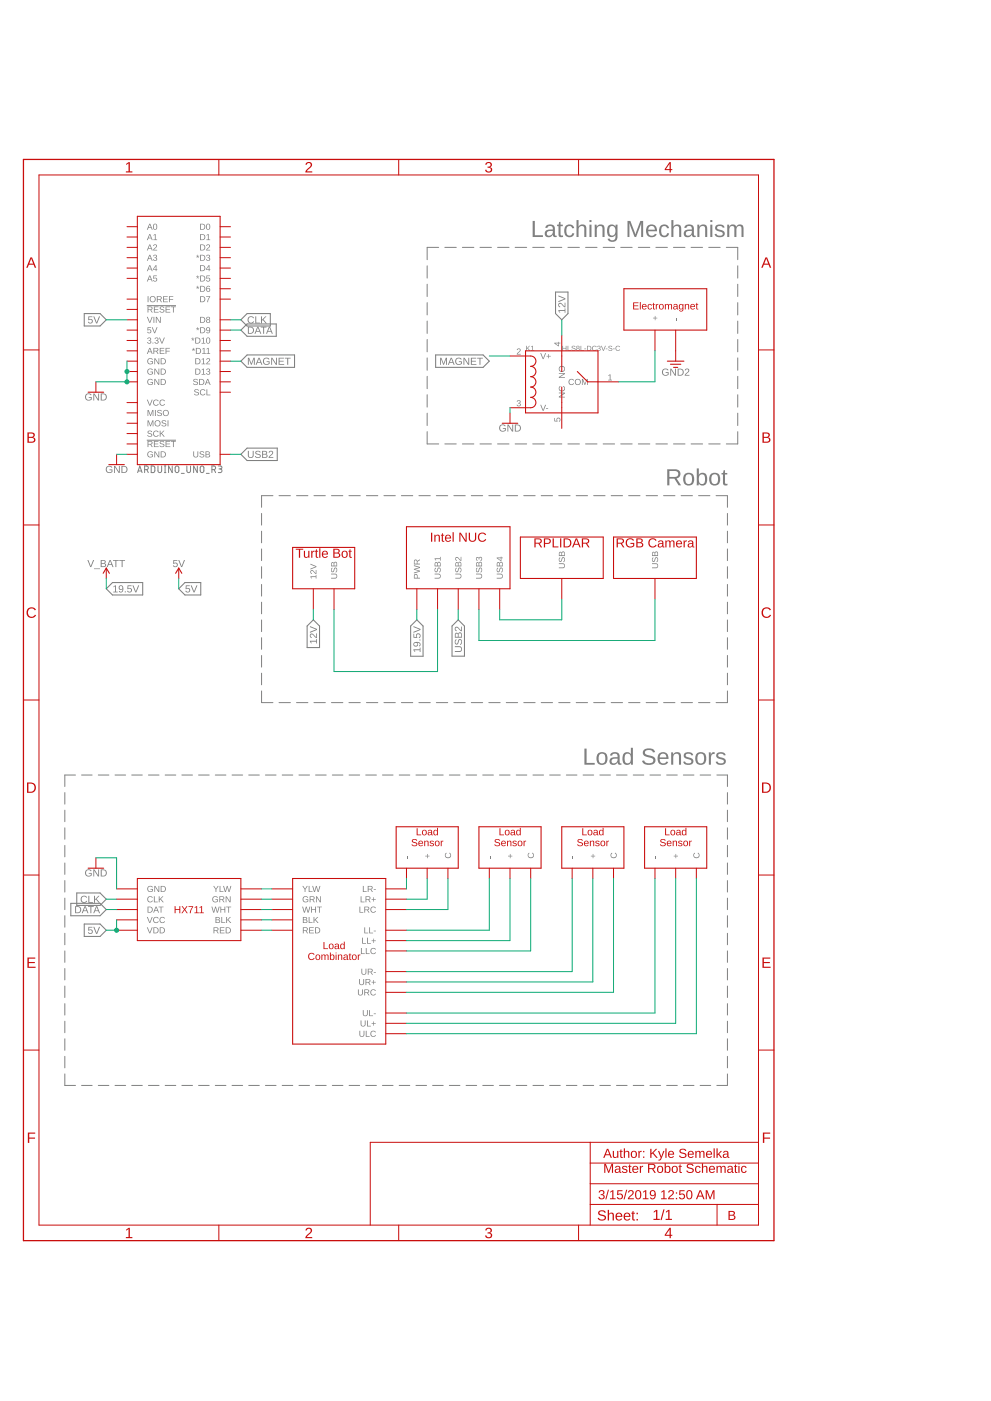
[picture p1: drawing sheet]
<?xml version="1.0" encoding="utf-8"?>
<!DOCTYPE eagle SYSTEM "eagle.dtd">
<!--
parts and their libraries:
SparkFun-PowerSymbols: Licensing: Creative Commons ShareAlike 4.0 International - https://creativecommons.org/licenses/by-sa/4.0
-->
<eagle version="9.3.1">
<drawing>
<settings>
<setting alwaysvectorfont="no"/>
<setting verticaltext="up"/>
</settings>
<grid distance="0.1" unitdist="inch" unit="inch" style="lines" multiple="1" display="no" altdistance="0.01" altunitdist="inch" altunit="inch"/>
<schematic xreflabel="%F%N/%S.%C%R" xrefpart="/%S.%C%R">
<libraries>
<library name="SparkFun-PowerSymbols">
<symbols>
<symbol name="DGND">
<wire x1="-1.905" y1="0" x2="1.905" y2="0" width="0.254" layer="94"/>
<pin name="GND" x="0" y="2.54" visible="off" length="short" direction="sup" rot="R270"/>
<text x="0" y="-0.254" size="1.778" layer="96" align="top-center">&gt;VALUE</text>
</symbol>
<symbol name="V_BATT">
<wire x1="0.762" y1="1.27" x2="0" y2="2.54" width="0.254" layer="94"/>
<wire x1="0" y1="2.54" x2="-0.762" y2="1.27" width="0.254" layer="94"/>
<pin name="V_BATT" x="0" y="0" visible="off" length="short" direction="sup" rot="R90"/>
<text x="0" y="2.794" size="1.778" layer="96" align="bottom-center">&gt;VALUE</text>
</symbol>
<symbol name="5V">
<wire x1="0.762" y1="1.27" x2="0" y2="2.54" width="0.254" layer="94"/>
<wire x1="0" y1="2.54" x2="-0.762" y2="1.27" width="0.254" layer="94"/>
<pin name="5V" x="0" y="0" visible="off" length="short" direction="sup" rot="R90"/>
<text x="0" y="2.794" size="1.778" layer="96" align="bottom-center">&gt;VALUE</text>
</symbol>
<symbol name="GND">
<pin name="3.3V" x="0" y="2.54" visible="off" length="short" direction="sup" rot="R270"/>
<wire x1="-2.032" y1="0" x2="2.032" y2="0" width="0.254" layer="94"/>
<wire x1="-1.27" y1="-0.762" x2="1.27" y2="-0.762" width="0.254" layer="94"/>
<wire x1="-0.508" y1="-1.524" x2="0.508" y2="-1.524" width="0.254" layer="94"/>
<text x="0" y="-1.778" size="1.778" layer="96" align="top-center">&gt;VALUE</text>
</symbol>
</symbols>
<devicesets>
<deviceset name="GND" prefix="GND">
<gates>
<gate name="1" symbol="DGND" x="0" y="0"/>
</gates>
<devices>
<device name="">
<technologies>
<technology name=""/>
</technologies>
</device>
</devices>
</deviceset>
<deviceset name="V_BATT" prefix="SUPPLY">
<gates>
<gate name="G$1" symbol="V_BATT" x="0" y="0"/>
</gates>
<devices>
<device name="">
<technologies>
<technology name=""/>
</technologies>
</device>
</devices>
</deviceset>
<deviceset name="5V" prefix="SUPPLY">
<gates>
<gate name="G$1" symbol="5V" x="0" y="0"/>
</gates>
<devices>
<device name="">
<technologies>
<technology name=""/>
</technologies>
</device>
</devices>
</deviceset>
<deviceset name="GND2" prefix="GND">
<gates>
<gate name="G$1" symbol="GND" x="2.54" y="0"/>
</gates>
<devices>
<device name="">
<technologies>
<technology name=""/>
</technologies>
</device>
</devices>
</deviceset>
</devicesets>
</library>
<library name="Sparkfun-Load Sensors">
<symbols>
<symbol name="LOAD-COMBINATOR">
<pin name="LR-" x="12.7" y="5.08" length="middle" rot="R180"/>
<pin name="LR+" x="12.7" y="2.54" length="middle" rot="R180"/>
<pin name="LRC" x="12.7" y="0" length="middle" rot="R180"/>
<pin name="LL-" x="12.7" y="-5.08" length="middle" rot="R180"/>
<pin name="LL+" x="12.7" y="-7.62" length="middle" rot="R180"/>
<pin name="LLC" x="12.7" y="-10.16" length="middle" rot="R180"/>
<pin name="UR-" x="12.7" y="-15.24" length="middle" rot="R180"/>
<pin name="UR+" x="12.7" y="-17.78" length="middle" rot="R180"/>
<pin name="URC" x="12.7" y="-20.32" length="middle" rot="R180"/>
<pin name="UL-" x="12.7" y="-25.4" length="middle" rot="R180"/>
<pin name="UL+" x="12.7" y="-27.94" length="middle" rot="R180"/>
<pin name="ULC" x="12.7" y="-30.48" length="middle" rot="R180"/>
<pin name="YLW" x="-20.32" y="5.08" length="middle"/>
<pin name="GRN" x="-20.32" y="2.54" length="middle"/>
<pin name="WHT" x="-20.32" y="0" length="middle"/>
<pin name="BLK" x="-20.32" y="-2.54" length="middle"/>
<pin name="RED" x="-20.32" y="-5.08" length="middle"/>
<wire x1="-15.24" y1="7.62" x2="7.62" y2="7.62" width="0.254" layer="94"/>
<wire x1="7.62" y1="7.62" x2="7.62" y2="-33.02" width="0.254" layer="94"/>
<wire x1="7.62" y1="-33.02" x2="-15.24" y2="-33.02" width="0.254" layer="94"/>
<wire x1="-15.24" y1="-33.02" x2="-15.24" y2="7.62" width="0.254" layer="94"/>
<text x="-5.08" y="-10.16" size="1.778" layer="94" align="center">Load
Combinator</text>
<text x="-2.54" y="10.16" size="1.778" layer="95" align="center">&gt;NAME</text>
</symbol>
<symbol name="LOAD-SENSOR">
<wire x1="-7.62" y1="5.08" x2="7.62" y2="5.08" width="0.254" layer="94"/>
<wire x1="7.62" y1="5.08" x2="7.62" y2="-5.08" width="0.254" layer="94"/>
<wire x1="7.62" y1="-5.08" x2="-7.62" y2="-5.08" width="0.254" layer="94"/>
<wire x1="-7.62" y1="-5.08" x2="-7.62" y2="5.08" width="0.254" layer="94"/>
<text x="0" y="2.54" size="1.778" layer="94" align="center">Load
Sensor</text>
<pin name="C" x="5.08" y="-7.62" length="short" rot="R90"/>
<pin name="+" x="0" y="-7.62" length="short" rot="R90"/>
<pin name="-" x="-5.08" y="-7.62" length="short" rot="R90"/>
<text x="-5.08" y="7.62" size="1.778" layer="95">&gt;NAME</text>
</symbol>
<symbol name="HX711">
<wire x1="-12.7" y1="7.62" x2="12.7" y2="7.62" width="0.254" layer="94"/>
<wire x1="12.7" y1="7.62" x2="12.7" y2="-7.62" width="0.254" layer="94"/>
<wire x1="12.7" y1="-7.62" x2="-12.7" y2="-7.62" width="0.254" layer="94"/>
<text x="0" y="0" size="1.778" layer="94" align="center">HX711</text>
<pin name="RED" x="-17.78" y="5.08" length="middle"/>
<pin name="BLK" x="-17.78" y="2.54" length="middle"/>
<pin name="WHT" x="-17.78" y="0" length="middle"/>
<pin name="GRN" x="-17.78" y="-2.54" length="middle"/>
<pin name="YLW" x="-17.78" y="-5.08" length="middle"/>
<pin name="VDD" x="17.78" y="5.08" length="middle" rot="R180"/>
<pin name="VCC" x="17.78" y="2.54" length="middle" rot="R180"/>
<pin name="DAT" x="17.78" y="0" length="middle" rot="R180"/>
<pin name="CLK" x="17.78" y="-2.54" length="middle" rot="R180"/>
<pin name="GND" x="17.78" y="-5.08" length="middle" rot="R180"/>
<wire x1="-12.7" y1="7.62" x2="-12.7" y2="-7.62" width="0.254" layer="94"/>
<text x="-2.54" y="10.16" size="1.778" layer="95">&gt;NAME</text>
</symbol>
<symbol name="ELECTROMAGNET">
<pin name="+" x="-2.54" y="-10.16" length="middle" rot="R90"/>
<pin name="-" x="2.54" y="-10.16" length="middle" rot="R90"/>
<wire x1="-10.16" y1="-5.08" x2="10.16" y2="-5.08" width="0.254" layer="94"/>
<wire x1="10.16" y1="-5.08" x2="10.16" y2="5.08" width="0.254" layer="94"/>
<wire x1="10.16" y1="5.08" x2="-10.16" y2="5.08" width="0.254" layer="94"/>
<wire x1="-10.16" y1="5.08" x2="-10.16" y2="-5.08" width="0.254" layer="94"/>
<text x="0" y="0" size="1.778" layer="94" align="bottom-center">Electromagnet</text>
<text x="-2.54" y="7.62" size="1.778" layer="95" align="top-left">&gt;NAME</text>
</symbol>
</symbols>
<devicesets>
<deviceset name="SPARKFUN-LOAD-COMBINATOR">
<gates>
<gate name="G$1" symbol="LOAD-COMBINATOR" x="5.08" y="10.16"/>
</gates>
<devices>
<device name="">
<technologies>
<technology name="">
<attribute name="_EXTERNAL_" value="" constant="no"/>
</technology>
</technologies>
</device>
</devices>
</deviceset>
<deviceset name="SPARKFUN-LOAD-SENSOR">
<gates>
<gate name="G$1" symbol="LOAD-SENSOR" x="0" y="0"/>
</gates>
<devices>
<device name="">
<technologies>
<technology name="">
<attribute name="_EXTERNAL_" value="" constant="no"/>
</technology>
</technologies>
</device>
</devices>
</deviceset>
<deviceset name="HX711">
<gates>
<gate name="G$1" symbol="HX711" x="0" y="0"/>
</gates>
<devices>
<device name="">
<technologies>
<technology name="">
<attribute name="_EXTERNAL_" value="" constant="no"/>
</technology>
</technologies>
</device>
</devices>
</deviceset>
<deviceset name="ELECTROMAGNET">
<gates>
<gate name="G$1" symbol="ELECTROMAGNET" x="0" y="-5.08"/>
</gates>
<devices>
<device name="">
<technologies>
<technology name="">
<attribute name="_EXTERNAL_" value="" constant="no"/>
</technology>
</technologies>
</device>
</devices>
</deviceset>
</devicesets>
</library>
<library name="Seeed-Relay">
<symbols>
<symbol name="RELAY-HLS8L-DC5V-S-C">
<wire x1="-7.62" y1="6.35" x2="-7.62" y2="3.81" width="0.254" layer="94" curve="-180"/>
<wire x1="-7.62" y1="3.81" x2="-7.62" y2="1.27" width="0.254" layer="94" curve="-180"/>
<wire x1="-7.62" y1="1.27" x2="-7.62" y2="-1.27" width="0.254" layer="94" curve="-180"/>
<wire x1="-7.62" y1="-1.27" x2="-7.62" y2="-3.81" width="0.254" layer="94" curve="-180"/>
<wire x1="-7.62" y1="-3.81" x2="-7.62" y2="-6.35" width="0.254" layer="94" curve="-180"/>
<wire x1="0" y1="2.54" x2="0" y2="6.35" width="0.254" layer="94"/>
<wire x1="0" y1="-1.27" x2="0" y2="-5.08" width="0.254" layer="94"/>
<wire x1="3.81" y1="2.54" x2="6.35" y2="0" width="0.254" layer="94"/>
<wire x1="6.35" y1="0" x2="8.89" y2="0" width="0.254" layer="94"/>
<wire x1="-8.89" y1="7.62" x2="8.89" y2="7.62" width="0.254" layer="94"/>
<wire x1="8.89" y1="7.62" x2="8.89" y2="-7.62" width="0.254" layer="94"/>
<wire x1="8.89" y1="-7.62" x2="-8.89" y2="-7.62" width="0.254" layer="94"/>
<wire x1="-8.89" y1="-7.62" x2="-8.89" y2="7.62" width="0.254" layer="94"/>
<wire x1="0" y1="-6.35" x2="0" y2="-5.08" width="0.1524" layer="94"/>
<text x="-8.89" y="7.62" size="1.27" layer="95" ratio="10">&gt;NAME</text>
<text x="0" y="7.62" size="1.27" layer="96" ratio="10">&gt;VALUE</text>
<pin name="V+" x="-12.7" y="6.35" length="middle"/>
<pin name="V-" x="-12.7" y="-6.35" length="middle"/>
<pin name="NO" x="0" y="11.43" length="middle" rot="R270"/>
<pin name="NC" x="0" y="-11.43" length="middle" rot="R90"/>
<pin name="COM" x="13.97" y="0" length="middle" rot="R180"/>
</symbol>
</symbols>
<devicesets>
<deviceset name="RELAY-HLS8L-DC3V-S-C(5P-19X15MM)" prefix="K" uservalue="yes">
<gates>
<gate name="G$1" symbol="RELAY-HLS8L-DC5V-S-C" x="0" y="0"/>
</gates>
<devices>
<device name="" package="REY5-19.0X15.0X15.0MM">
<connects>
<connect gate="G$1" pin="COM" pad="1"/>
<connect gate="G$1" pin="NC" pad="5"/>
<connect gate="G$1" pin="NO" pad="4"/>
<connect gate="G$1" pin="V+" pad="2"/>
<connect gate="G$1" pin="V-" pad="3"/>
</connects>
<package3dinstances>
<package3dinstance package3d_urn="urn:adsk.eagle:package:32771/1"/>
</package3dinstances>
<technologies>
<technology name="">
<attribute name="MPN" value="HLS8L-DC3V-S-C"/>
<attribute name="VALUE" value="HLS8L-DC3V-S-C" constant="no"/>
</technology>
</technologies>
</device>
</devices>
</deviceset>
</devicesets>
</library>
<library name="SeniorDesignParts">
<symbols>
<symbol name="TURTLEBOT">
<wire x1="-7.62" y1="5.08" x2="7.62" y2="5.08" width="0.254" layer="94"/>
<wire x1="7.62" y1="5.08" x2="7.62" y2="-5.08" width="0.254" layer="94"/>
<wire x1="7.62" y1="-5.08" x2="-7.62" y2="-5.08" width="0.254" layer="94"/>
<wire x1="-7.62" y1="-5.08" x2="-7.62" y2="5.08" width="0.254" layer="94"/>
<text x="0" y="2.54" size="2.286" layer="94" align="bottom-center">Turtle Bot</text>
<pin name="12V" x="-2.54" y="-10.16" length="middle" direction="pwr" rot="R90"/>
<pin name="USB" x="2.54" y="-10.16" length="middle" rot="R90"/>
</symbol>
<symbol name="INTEL_NUC">
<wire x1="-12.7" y1="7.62" x2="12.7" y2="7.62" width="0.254" layer="94"/>
<wire x1="12.7" y1="7.62" x2="12.7" y2="-7.62" width="0.254" layer="94"/>
<wire x1="12.7" y1="-7.62" x2="-12.7" y2="-7.62" width="0.254" layer="94"/>
<wire x1="-12.7" y1="-7.62" x2="-12.7" y2="7.62" width="0.254" layer="94"/>
<text x="0" y="5.08" size="2.286" layer="94" align="center">Intel NUC</text>
<pin name="USB1" x="-5.08" y="-12.7" length="middle" rot="R90"/>
<pin name="USB2" x="0" y="-12.7" length="middle" rot="R90"/>
<pin name="USB3" x="5.08" y="-12.7" length="middle" rot="R90"/>
<pin name="USB4" x="10.16" y="-12.7" length="middle" rot="R90"/>
<pin name="PWR" x="-10.16" y="-12.7" length="middle" direction="pwr" rot="R90"/>
</symbol>
<symbol name="CAMERA">
<wire x1="-10.16" y1="5.08" x2="10.16" y2="5.08" width="0.254" layer="94"/>
<wire x1="10.16" y1="5.08" x2="10.16" y2="-5.08" width="0.254" layer="94"/>
<wire x1="10.16" y1="-5.08" x2="-10.16" y2="-5.08" width="0.254" layer="94"/>
<wire x1="-10.16" y1="-5.08" x2="-10.16" y2="5.08" width="0.254" layer="94"/>
<text x="0" y="2.54" size="2.286" layer="94" align="bottom-center">RGB Camera</text>
<pin name="USB" x="0" y="-10.16" length="middle" rot="R90"/>
</symbol>
<symbol name="RPLIDAR">
<wire x1="-10.16" y1="5.08" x2="10.16" y2="5.08" width="0.254" layer="94"/>
<wire x1="10.16" y1="5.08" x2="10.16" y2="-5.08" width="0.254" layer="94"/>
<wire x1="10.16" y1="-5.08" x2="-10.16" y2="-5.08" width="0.254" layer="94"/>
<wire x1="-10.16" y1="-5.08" x2="-10.16" y2="5.08" width="0.254" layer="94"/>
<text x="0" y="2.54" size="2.286" layer="94" align="bottom-center">RPLIDAR</text>
<pin name="USB" x="0" y="-10.16" length="middle" rot="R90"/>
</symbol>
</symbols>
<devicesets>
<deviceset name="TURTLEBOT">
<gates>
<gate name="G$1" symbol="TURTLEBOT" x="0" y="0"/>
</gates>
<devices>
<device name="">
<technologies>
<technology name="">
<attribute name="_EXTERNAL_" value="" constant="no"/>
</technology>
</technologies>
</device>
</devices>
</deviceset>
<deviceset name="INTEL_NUC">
<gates>
<gate name="G$1" symbol="INTEL_NUC" x="0" y="0"/>
</gates>
<devices>
<device name="">
<technologies>
<technology name="">
<attribute name="_EXTERNAL_" value="" constant="no"/>
</technology>
</technologies>
</device>
</devices>
</deviceset>
<deviceset name="CAMERA">
<gates>
<gate name="G$1" symbol="CAMERA" x="0" y="0"/>
</gates>
<devices>
<device name="">
<technologies>
<technology name="">
<attribute name="_EXTERNAL_" value="" constant="no"/>
</technology>
</technologies>
</device>
</devices>
</deviceset>
<deviceset name="RPLIDAR">
<gates>
<gate name="G$1" symbol="RPLIDAR" x="0" y="0"/>
</gates>
<devices>
<device name="">
<technologies>
<technology name="">
<attribute name="_EXTERNAL_" value="" constant="no"/>
</technology>
</technologies>
</device>
</devices>
</deviceset>
</devicesets>
</library>
<library name="SparkFun-Boards-Altered">
<symbols>
<symbol name="ARDUINO_R3">
<wire x1="-10.16" y1="-30.48" x2="-10.16" y2="30.48" width="0.254" layer="94"/>
<wire x1="-10.16" y1="30.48" x2="10.16" y2="30.48" width="0.254" layer="94"/>
<wire x1="10.16" y1="30.48" x2="10.16" y2="-30.48" width="0.254" layer="94"/>
<wire x1="10.16" y1="-30.48" x2="-10.16" y2="-30.48" width="0.254" layer="94"/>
<text x="-9.652" y="31.242" size="1.778" layer="95" font="vector">&gt;Name</text>
<text x="-10.16" y="-30.734" size="1.778" layer="96" font="vector" align="top-left">&gt;Value</text>
<pin name="D0" x="12.7" y="27.94" visible="pin" length="short" rot="R180"/>
<pin name="D1" x="12.7" y="25.4" visible="pin" length="short" rot="R180"/>
<pin name="D2" x="12.7" y="22.86" visible="pin" length="short" rot="R180"/>
<pin name="*D3" x="12.7" y="20.32" visible="pin" length="short" rot="R180"/>
<pin name="D4" x="12.7" y="17.78" visible="pin" length="short" rot="R180"/>
<pin name="*D5" x="12.7" y="15.24" visible="pin" length="short" rot="R180"/>
<pin name="*D6" x="12.7" y="12.7" visible="pin" length="short" rot="R180"/>
<pin name="D7" x="12.7" y="10.16" visible="pin" length="short" rot="R180"/>
<pin name="D8" x="12.7" y="5.08" visible="pin" length="short" rot="R180"/>
<pin name="*D9" x="12.7" y="2.54" visible="pin" length="short" rot="R180"/>
<pin name="*D10" x="12.7" y="0" visible="pin" length="short" rot="R180"/>
<pin name="*D11" x="12.7" y="-2.54" visible="pin" length="short" rot="R180"/>
<pin name="D12" x="12.7" y="-5.08" visible="pin" length="short" rot="R180"/>
<pin name="D13" x="12.7" y="-7.62" visible="pin" length="short" rot="R180"/>
<pin name="A0" x="-12.7" y="27.94" visible="pin" length="short"/>
<pin name="A1" x="-12.7" y="25.4" visible="pin" length="short"/>
<pin name="A2" x="-12.7" y="22.86" visible="pin" length="short"/>
<pin name="A3" x="-12.7" y="20.32" visible="pin" length="short"/>
<pin name="A4" x="-12.7" y="17.78" visible="pin" length="short"/>
<pin name="A5" x="-12.7" y="15.24" visible="pin" length="short"/>
<pin name="VIN" x="-12.7" y="5.08" visible="pin" length="short"/>
<pin name="!RESET!@1" x="-12.7" y="7.62" visible="pin" length="short"/>
<pin name="5V" x="-12.7" y="2.54" visible="pin" length="short"/>
<pin name="AREF" x="-12.7" y="-2.54" visible="pin" length="short"/>
<pin name="GND@2" x="-12.7" y="-5.08" visible="pin" length="short"/>
<pin name="GND@1" x="-12.7" y="-7.62" visible="pin" length="short"/>
<pin name="GND@0" x="-12.7" y="-10.16" visible="pin" length="short"/>
<pin name="3.3V" x="-12.7" y="0" visible="pin" length="short"/>
<pin name="IOREF" x="-12.7" y="10.16" visible="pin" length="short"/>
<pin name="SDA" x="12.7" y="-10.16" visible="pin" length="short" rot="R180"/>
<pin name="SCL" x="12.7" y="-12.7" visible="pin" length="short" rot="R180"/>
<pin name="VCC" x="-12.7" y="-15.24" visible="pin" length="short"/>
<pin name="MISO" x="-12.7" y="-17.78" visible="pin" length="short"/>
<pin name="MOSI" x="-12.7" y="-20.32" visible="pin" length="short"/>
<pin name="SCK" x="-12.7" y="-22.86" visible="pin" length="short"/>
<pin name="!RESET!@2" x="-12.7" y="-25.4" visible="pin" length="short"/>
<pin name="GND" x="-12.7" y="-27.94" visible="pin" length="short"/>
<pin name="USB" x="12.7" y="-27.94" visible="pin" length="short" rot="R180"/>
</symbol>
</symbols>
<devicesets>
<deviceset name="ARDUINO_UNO_R3" prefix="B">
<gates>
<gate name="G$1" symbol="ARDUINO_R3" x="0" y="0"/>
</gates>
<devices>
<device name="" package="ARDUINO_R3">
<connects>
<connect gate="G$1" pin="!RESET!@1" pad="RESET@1"/>
<connect gate="G$1" pin="!RESET!@2" pad="RESET@2"/>
<connect gate="G$1" pin="*D10" pad="D10"/>
<connect gate="G$1" pin="*D11" pad="D11"/>
<connect gate="G$1" pin="*D3" pad="D3"/>
<connect gate="G$1" pin="*D5" pad="D5"/>
<connect gate="G$1" pin="*D6" pad="D6"/>
<connect gate="G$1" pin="*D9" pad="D9"/>
<connect gate="G$1" pin="3.3V" pad="3.3V"/>
<connect gate="G$1" pin="5V" pad="5V"/>
<connect gate="G$1" pin="A0" pad="A0"/>
<connect gate="G$1" pin="A1" pad="A1"/>
<connect gate="G$1" pin="A2" pad="A2"/>
<connect gate="G$1" pin="A3" pad="A3"/>
<connect gate="G$1" pin="A4" pad="A4"/>
<connect gate="G$1" pin="A5" pad="A5"/>
<connect gate="G$1" pin="AREF" pad="AREF"/>
<connect gate="G$1" pin="D0" pad="D0"/>
<connect gate="G$1" pin="D1" pad="D1"/>
<connect gate="G$1" pin="D12" pad="D12"/>
<connect gate="G$1" pin="D13" pad="D13"/>
<connect gate="G$1" pin="D2" pad="D2"/>
<connect gate="G$1" pin="D4" pad="D4"/>
<connect gate="G$1" pin="D7" pad="D7"/>
<connect gate="G$1" pin="D8" pad="D8"/>
<connect gate="G$1" pin="GND" pad="GND@1"/>
<connect gate="G$1" pin="GND@0" pad="GND@2"/>
<connect gate="G$1" pin="GND@1" pad="GND@3"/>
<connect gate="G$1" pin="GND@2" pad="GND@4"/>
<connect gate="G$1" pin="IOREF" pad="IOREF"/>
<connect gate="G$1" pin="MISO" pad="MISO"/>
<connect gate="G$1" pin="MOSI" pad="MOSI"/>
<connect gate="G$1" pin="SCK" pad="SCK"/>
<connect gate="G$1" pin="SCL" pad="SCL"/>
<connect gate="G$1" pin="SDA" pad="SDA"/>
<connect gate="G$1" pin="USB" pad="USB"/>
<connect gate="G$1" pin="VCC" pad="VCC"/>
<connect gate="G$1" pin="VIN" pad="VIN"/>
</connects>
<package3dinstances>
<package3dinstance package3d_urn="urn:adsk.eagle:package:37330/1"/>
</package3dinstances>
<technologies>
<technology name="">
<attribute name="_EXTERNAL_" value="" constant="no"/>
</technology>
</technologies>
</device>
<device name="NO_HOLES" package="ARDUINO_R3_NO_HOLES">
<connects>
<connect gate="G$1" pin="!RESET!@1" pad="RESET@1"/>
<connect gate="G$1" pin="!RESET!@2" pad="RESET@2"/>
<connect gate="G$1" pin="*D10" pad="D10"/>
<connect gate="G$1" pin="*D11" pad="D11"/>
<connect gate="G$1" pin="*D3" pad="D3"/>
<connect gate="G$1" pin="*D5" pad="D5"/>
<connect gate="G$1" pin="*D6" pad="D6"/>
<connect gate="G$1" pin="*D9" pad="D9"/>
<connect gate="G$1" pin="3.3V" pad="3.3V"/>
<connect gate="G$1" pin="5V" pad="5V"/>
<connect gate="G$1" pin="A0" pad="A0"/>
<connect gate="G$1" pin="A1" pad="A1"/>
<connect gate="G$1" pin="A2" pad="A2"/>
<connect gate="G$1" pin="A3" pad="A3"/>
<connect gate="G$1" pin="A4" pad="A4"/>
<connect gate="G$1" pin="A5" pad="A5"/>
<connect gate="G$1" pin="AREF" pad="AREF"/>
<connect gate="G$1" pin="D0" pad="D0"/>
<connect gate="G$1" pin="D1" pad="D1"/>
<connect gate="G$1" pin="D12" pad="D12"/>
<connect gate="G$1" pin="D13" pad="D13"/>
<connect gate="G$1" pin="D2" pad="D2"/>
<connect gate="G$1" pin="D4" pad="D4"/>
<connect gate="G$1" pin="D7" pad="D7"/>
<connect gate="G$1" pin="D8" pad="D8"/>
<connect gate="G$1" pin="GND" pad="GND@1"/>
<connect gate="G$1" pin="GND@0" pad="GND@2"/>
<connect gate="G$1" pin="GND@1" pad="GND@3"/>
<connect gate="G$1" pin="GND@2" pad="GND@4"/>
<connect gate="G$1" pin="IOREF" pad="IOREF"/>
<connect gate="G$1" pin="MISO" pad="MISO"/>
<connect gate="G$1" pin="MOSI" pad="MOSI"/>
<connect gate="G$1" pin="SCK" pad="SCK"/>
<connect gate="G$1" pin="SCL" pad="SCL"/>
<connect gate="G$1" pin="SDA" pad="SDA"/>
<connect gate="G$1" pin="USB" pad="NC"/>
<connect gate="G$1" pin="VCC" pad="VCC"/>
<connect gate="G$1" pin="VIN" pad="VIN"/>
</connects>
<package3dinstances>
<package3dinstance package3d_urn="urn:adsk.eagle:package:37331/1"/>
</package3dinstances>
<technologies>
<technology name="">
<attribute name="_EXTERNAL_" value="" constant="no"/>
</technology>
</technologies>
</device>
</devices>
</deviceset>
</devicesets>
</library>
<library name="frames">
<symbols>
<symbol name="A4P-LOC">
<wire x1="85.09" y1="3.81" x2="85.09" y2="24.13" width="0.1016" layer="94"/>
<wire x1="85.09" y1="24.13" x2="139.065" y2="24.13" width="0.1016" layer="94"/>
<wire x1="139.065" y1="24.13" x2="180.34" y2="24.13" width="0.1016" layer="94"/>
<wire x1="170.18" y1="3.81" x2="170.18" y2="8.89" width="0.1016" layer="94"/>
<wire x1="170.18" y1="8.89" x2="180.34" y2="8.89" width="0.1016" layer="94"/>
<wire x1="170.18" y1="8.89" x2="139.065" y2="8.89" width="0.1016" layer="94"/>
<wire x1="139.065" y1="8.89" x2="139.065" y2="3.81" width="0.1016" layer="94"/>
<wire x1="139.065" y1="8.89" x2="139.065" y2="13.97" width="0.1016" layer="94"/>
<wire x1="139.065" y1="13.97" x2="180.34" y2="13.97" width="0.1016" layer="94"/>
<wire x1="139.065" y1="13.97" x2="139.065" y2="19.05" width="0.1016" layer="94"/>
<wire x1="139.065" y1="19.05" x2="180.34" y2="19.05" width="0.1016" layer="94"/>
<wire x1="139.065" y1="19.05" x2="139.065" y2="24.13" width="0.1016" layer="94"/>
<text x="140.97" y="15.24" size="2.54" layer="94">&gt;DRAWING_NAME</text>
<text x="140.97" y="10.16" size="2.286" layer="94">&gt;LAST_DATE_TIME</text>
<text x="154.305" y="5.08" size="2.54" layer="94">&gt;SHEET</text>
<text x="140.716" y="4.953" size="2.54" layer="94">Sheet:</text>
<frame x1="0" y1="0" x2="184.15" y2="265.43" columns="4" rows="6" layer="94"/>
</symbol>
</symbols>
<devicesets>
<deviceset name="A4P-LOC" prefix="FRAME" uservalue="yes">
<gates>
<gate name="G$1" symbol="A4P-LOC" x="0" y="0"/>
</gates>
<devices>
<device name="">
<technologies>
<technology name=""/>
</technologies>
</device>
</devices>
</deviceset>
</devicesets>
</library>
</libraries>
<attributes>
</attributes>
<variantdefs>
</variantdefs>
<classes>
<class number="0" name="default" width="0" drill="0">
</class>
</classes>
<parts>
<part name="GND1" library="SparkFun-PowerSymbols" deviceset="GND" device=""/>
<part name="SUPPLY3" library="SparkFun-PowerSymbols" deviceset="V_BATT" device=""/>
<part name="SUPPLY2" library="SparkFun-PowerSymbols" deviceset="5V" device=""/>
<part name="GND2" library="SparkFun-PowerSymbols" deviceset="GND" device=""/>
<part name="U$1" library="Sparkfun-Load Sensors" deviceset="SPARKFUN-LOAD-COMBINATOR" device=""/>
<part name="U$2" library="Sparkfun-Load Sensors" deviceset="SPARKFUN-LOAD-SENSOR" device=""/>
<part name="U$3" library="Sparkfun-Load Sensors" deviceset="SPARKFUN-LOAD-SENSOR" device=""/>
<part name="U$4" library="Sparkfun-Load Sensors" deviceset="SPARKFUN-LOAD-SENSOR" device=""/>
<part name="U$5" library="Sparkfun-Load Sensors" deviceset="SPARKFUN-LOAD-SENSOR" device=""/>
<part name="U$6" library="Sparkfun-Load Sensors" deviceset="HX711" device=""/>
<part name="GND3" library="SparkFun-PowerSymbols" deviceset="GND" device=""/>
<part name="U$7" library="Sparkfun-Load Sensors" deviceset="ELECTROMAGNET" device=""/>
<part name="K1" library="Seeed-Relay" deviceset="RELAY-HLS8L-DC3V-S-C(5P-19X15MM)" device="" package3d_urn="urn:adsk.eagle:package:32771/1" value="HLS8L-DC3V-S-C"/>
<part name="GND4" library="SparkFun-PowerSymbols" deviceset="GND" device=""/>
<part name="GND5" library="SparkFun-PowerSymbols" deviceset="GND2" device=""/>
<part name="U$8" library="SeniorDesignParts" deviceset="TURTLEBOT" device=""/>
<part name="U$9" library="SeniorDesignParts" deviceset="INTEL_NUC" device=""/>
<part name="B2" library="SparkFun-Boards-Altered" deviceset="ARDUINO_UNO_R3" device="" package3d_urn="urn:adsk.eagle:package:37330/1"/>
<part name="U$10" library="SeniorDesignParts" deviceset="CAMERA" device=""/>
<part name="U$11" library="SeniorDesignParts" deviceset="RPLIDAR" device=""/>
<part name="FRAME2" library="frames" deviceset="A4P-LOC" device=""/>
</parts>
<sheets>
<sheet>
<plain>
<wire x1="10.16" y1="114.3" x2="172.72" y2="114.3" width="0.1524" layer="97" style="longdash"/>
<wire x1="172.72" y1="114.3" x2="172.72" y2="38.1" width="0.1524" layer="97" style="longdash"/>
<wire x1="172.72" y1="38.1" x2="10.16" y2="38.1" width="0.1524" layer="97" style="longdash"/>
<wire x1="10.16" y1="38.1" x2="10.16" y2="114.3" width="0.1524" layer="97" style="longdash"/>
<text x="137.16" y="116.84" size="4.064" layer="97">Load Sensors</text>
<wire x1="175.26" y1="243.84" x2="99.06" y2="243.84" width="0.1524" layer="97" style="longdash"/>
<wire x1="99.06" y1="243.84" x2="99.06" y2="195.58" width="0.1524" layer="97" style="longdash"/>
<wire x1="99.06" y1="195.58" x2="175.26" y2="195.58" width="0.1524" layer="97" style="longdash"/>
<wire x1="175.26" y1="243.84" x2="175.26" y2="195.58" width="0.1524" layer="97" style="longdash"/>
<text x="124.46" y="246.38" size="4.064" layer="97">Latching Mechanism</text>
<wire x1="58.42" y1="182.88" x2="172.72" y2="182.88" width="0.1524" layer="97" style="longdash"/>
<wire x1="172.72" y1="182.88" x2="172.72" y2="132.08" width="0.1524" layer="97" style="longdash"/>
<wire x1="172.72" y1="132.08" x2="58.42" y2="132.08" width="0.1524" layer="97" style="longdash"/>
<wire x1="58.42" y1="132.08" x2="58.42" y2="182.88" width="0.1524" layer="97" style="longdash"/>
<text x="157.48" y="185.42" size="4.064" layer="97">Robot</text>
<text x="142.24" y="17.78" size="2.286" layer="94" align="center-left">Master Robot Schematic</text>
<text x="142.24" y="20.32" size="2.286" layer="94">Author: Kyle Semelka</text>
<text x="172.72" y="5.08" size="2.286" layer="94">B</text>
</plain>
<instances>
<instance part="GND1" gate="1" x="17.78" y="208.28" smashed="yes">
<attribute name="VALUE" x="17.78" y="208.026" size="1.778" layer="96" align="top-center"/>
</instance>
<instance part="SUPPLY3" gate="G$1" x="20.32" y="162.56" smashed="yes">
<attribute name="VALUE" x="20.32" y="165.354" size="1.778" layer="96" align="bottom-center"/>
</instance>
<instance part="SUPPLY2" gate="G$1" x="38.1" y="162.56" smashed="yes">
<attribute name="VALUE" x="38.1" y="165.354" size="1.778" layer="96" align="bottom-center"/>
</instance>
<instance part="GND2" gate="1" x="22.86" y="190.5" smashed="yes">
<attribute name="VALUE" x="22.86" y="190.246" size="1.778" layer="96" align="top-center"/>
</instance>
<instance part="U$1" gate="G$1" x="81.28" y="81.28" smashed="yes"/>
<instance part="U$2" gate="G$1" x="99.06" y="96.52" smashed="yes"/>
<instance part="U$3" gate="G$1" x="119.38" y="96.52" smashed="yes"/>
<instance part="U$4" gate="G$1" x="139.7" y="96.52" smashed="yes"/>
<instance part="U$5" gate="G$1" x="160.02" y="96.52" smashed="yes"/>
<instance part="U$6" gate="G$1" x="40.64" y="81.28" smashed="yes" rot="R180"/>
<instance part="GND3" gate="1" x="17.78" y="91.44" smashed="yes">
<attribute name="VALUE" x="17.78" y="91.186" size="1.778" layer="96" align="top-center"/>
</instance>
<instance part="U$7" gate="G$1" x="157.48" y="228.6" smashed="yes"/>
<instance part="K1" gate="G$1" x="132.08" y="210.82" smashed="yes">
<attribute name="NAME" x="123.19" y="218.44" size="1.27" layer="95" ratio="10"/>
<attribute name="VALUE" x="132.08" y="218.44" size="1.27" layer="96" ratio="10"/>
</instance>
<instance part="GND4" gate="1" x="119.38" y="200.66" smashed="yes">
<attribute name="VALUE" x="119.38" y="200.406" size="1.778" layer="96" align="top-center"/>
</instance>
<instance part="GND5" gate="G$1" x="160.02" y="215.9" smashed="yes">
<attribute name="VALUE" x="160.02" y="214.122" size="1.778" layer="96" align="top-center"/>
</instance>
<instance part="U$8" gate="G$1" x="73.66" y="165.1" smashed="yes"/>
<instance part="U$9" gate="G$1" x="106.68" y="167.64" smashed="yes"/>
<instance part="B2" gate="G$1" x="38.1" y="220.98" smashed="yes">
<attribute name="VALUE" x="27.94" y="190.246" size="1.778" layer="96" font="vector" align="top-left"/>
</instance>
<instance part="U$10" gate="G$1" x="154.94" y="167.64" smashed="yes"/>
<instance part="U$11" gate="G$1" x="132.08" y="167.64" smashed="yes"/>
<instance part="FRAME2" gate="G$1" x="0" y="0" smashed="yes">
<attribute name="LAST_DATE_TIME" x="140.97" y="10.16" size="2.286" layer="94"/>
<attribute name="SHEET" x="154.305" y="5.08" size="2.54" layer="94"/>
</instance>
</instances>
<busses>
</busses>
<nets>
<net name="5V" class="0">
<segment>
<wire x1="25.4" y1="226.06" x2="20.32" y2="226.06" width="0.1524" layer="91"/>
<label x="20.32" y="226.06" size="1.778" layer="95" rot="R180" xref="yes"/>
<pinref part="B2" gate="G$1" pin="VIN"/>
</segment>
<segment>
<pinref part="SUPPLY2" gate="G$1" pin="5V"/>
<wire x1="38.1" y1="162.56" x2="38.1" y2="160.02" width="0.1524" layer="91"/>
<label x="38.1" y="160.02" size="1.778" layer="95" xref="yes"/>
</segment>
<segment>
<pinref part="U$6" gate="G$1" pin="VCC"/>
<pinref part="U$6" gate="G$1" pin="VDD"/>
<wire x1="22.86" y1="78.74" x2="22.86" y2="76.2" width="0.1524" layer="91"/>
<label x="20.32" y="76.2" size="1.778" layer="95" rot="R180" xref="yes"/>
<wire x1="22.86" y1="76.2" x2="20.32" y2="76.2" width="0.1524" layer="91"/>
<junction x="22.86" y="76.2"/>
</segment>
</net>
<net name="GND" class="0">
<segment>
<pinref part="GND1" gate="1" pin="GND"/>
<wire x1="17.78" y1="210.82" x2="25.4" y2="210.82" width="0.1524" layer="91"/>
<wire x1="25.4" y1="215.9" x2="25.4" y2="213.36" width="0.1524" layer="91"/>
<pinref part="B2" gate="G$1" pin="GND@2"/>
<pinref part="B2" gate="G$1" pin="GND@1"/>
<wire x1="25.4" y1="213.36" x2="25.4" y2="210.82" width="0.1524" layer="91"/>
<junction x="25.4" y="213.36"/>
<pinref part="B2" gate="G$1" pin="GND@0"/>
<junction x="25.4" y="210.82"/>
</segment>
<segment>
<pinref part="GND2" gate="1" pin="GND"/>
<wire x1="25.4" y1="193.04" x2="22.86" y2="193.04" width="0.1524" layer="91"/>
<pinref part="B2" gate="G$1" pin="GND"/>
</segment>
<segment>
<pinref part="K1" gate="G$1" pin="V-"/>
<pinref part="GND4" gate="1" pin="GND"/>
<wire x1="119.38" y1="204.47" x2="119.38" y2="203.2" width="0.1524" layer="91"/>
</segment>
<segment>
<pinref part="U$6" gate="G$1" pin="GND"/>
<pinref part="GND3" gate="1" pin="GND"/>
<wire x1="22.86" y1="86.36" x2="22.86" y2="93.98" width="0.1524" layer="91"/>
<wire x1="22.86" y1="93.98" x2="17.78" y2="93.98" width="0.1524" layer="91"/>
</segment>
</net>
<net name="12V" class="0">
<segment>
<pinref part="K1" gate="G$1" pin="NO"/>
<wire x1="132.08" y1="222.25" x2="132.08" y2="226.06" width="0.1524" layer="91"/>
<label x="132.08" y="226.06" size="1.778" layer="95" rot="R90" xref="yes"/>
</segment>
<segment>
<pinref part="U$8" gate="G$1" pin="12V"/>
<wire x1="71.12" y1="154.94" x2="71.12" y2="152.4" width="0.1524" layer="91"/>
<label x="71.12" y="152.4" size="1.778" layer="95" rot="R270" xref="yes"/>
</segment>
</net>
<net name="N$2" class="0">
<segment>
<pinref part="U$1" gate="G$1" pin="LR-"/>
<pinref part="U$2" gate="G$1" pin="-"/>
<wire x1="93.98" y1="86.36" x2="93.98" y2="88.9" width="0.1524" layer="91"/>
</segment>
</net>
<net name="N$3" class="0">
<segment>
<pinref part="U$1" gate="G$1" pin="LR+"/>
<pinref part="U$2" gate="G$1" pin="+"/>
<wire x1="93.98" y1="83.82" x2="99.06" y2="83.82" width="0.1524" layer="91"/>
<wire x1="99.06" y1="83.82" x2="99.06" y2="88.9" width="0.1524" layer="91"/>
</segment>
</net>
<net name="N$4" class="0">
<segment>
<pinref part="U$1" gate="G$1" pin="LRC"/>
<pinref part="U$2" gate="G$1" pin="C"/>
<wire x1="93.98" y1="81.28" x2="104.14" y2="81.28" width="0.1524" layer="91"/>
<wire x1="104.14" y1="81.28" x2="104.14" y2="88.9" width="0.1524" layer="91"/>
</segment>
</net>
<net name="N$5" class="0">
<segment>
<pinref part="U$1" gate="G$1" pin="LL-"/>
<pinref part="U$3" gate="G$1" pin="-"/>
<wire x1="93.98" y1="76.2" x2="114.3" y2="76.2" width="0.1524" layer="91"/>
<wire x1="114.3" y1="76.2" x2="114.3" y2="88.9" width="0.1524" layer="91"/>
</segment>
</net>
<net name="N$6" class="0">
<segment>
<pinref part="U$1" gate="G$1" pin="LL+"/>
<pinref part="U$3" gate="G$1" pin="+"/>
<wire x1="93.98" y1="73.66" x2="119.38" y2="73.66" width="0.1524" layer="91"/>
<wire x1="119.38" y1="73.66" x2="119.38" y2="88.9" width="0.1524" layer="91"/>
</segment>
</net>
<net name="N$7" class="0">
<segment>
<pinref part="U$1" gate="G$1" pin="LLC"/>
<pinref part="U$3" gate="G$1" pin="C"/>
<wire x1="93.98" y1="71.12" x2="124.46" y2="71.12" width="0.1524" layer="91"/>
<wire x1="124.46" y1="71.12" x2="124.46" y2="88.9" width="0.1524" layer="91"/>
</segment>
</net>
<net name="N$8" class="0">
<segment>
<pinref part="U$1" gate="G$1" pin="UR-"/>
<pinref part="U$4" gate="G$1" pin="-"/>
<wire x1="93.98" y1="66.04" x2="134.62" y2="66.04" width="0.1524" layer="91"/>
<wire x1="134.62" y1="66.04" x2="134.62" y2="88.9" width="0.1524" layer="91"/>
</segment>
</net>
<net name="N$9" class="0">
<segment>
<pinref part="U$1" gate="G$1" pin="UR+"/>
<pinref part="U$4" gate="G$1" pin="+"/>
<wire x1="93.98" y1="63.5" x2="139.7" y2="63.5" width="0.1524" layer="91"/>
<wire x1="139.7" y1="63.5" x2="139.7" y2="88.9" width="0.1524" layer="91"/>
</segment>
</net>
<net name="N$10" class="0">
<segment>
<pinref part="U$1" gate="G$1" pin="URC"/>
<pinref part="U$4" gate="G$1" pin="C"/>
<wire x1="93.98" y1="60.96" x2="144.78" y2="60.96" width="0.1524" layer="91"/>
<wire x1="144.78" y1="60.96" x2="144.78" y2="88.9" width="0.1524" layer="91"/>
</segment>
</net>
<net name="N$11" class="0">
<segment>
<pinref part="U$1" gate="G$1" pin="UL-"/>
<pinref part="U$5" gate="G$1" pin="-"/>
<wire x1="93.98" y1="55.88" x2="154.94" y2="55.88" width="0.1524" layer="91"/>
<wire x1="154.94" y1="55.88" x2="154.94" y2="88.9" width="0.1524" layer="91"/>
</segment>
</net>
<net name="N$12" class="0">
<segment>
<pinref part="U$1" gate="G$1" pin="UL+"/>
<pinref part="U$5" gate="G$1" pin="+"/>
<wire x1="93.98" y1="53.34" x2="160.02" y2="53.34" width="0.1524" layer="91"/>
<wire x1="160.02" y1="53.34" x2="160.02" y2="88.9" width="0.1524" layer="91"/>
</segment>
</net>
<net name="N$13" class="0">
<segment>
<pinref part="U$1" gate="G$1" pin="ULC"/>
<pinref part="U$5" gate="G$1" pin="C"/>
<wire x1="93.98" y1="50.8" x2="165.1" y2="50.8" width="0.1524" layer="91"/>
<wire x1="165.1" y1="50.8" x2="165.1" y2="88.9" width="0.1524" layer="91"/>
</segment>
</net>
<net name="N$14" class="0">
<segment>
<pinref part="U$6" gate="G$1" pin="YLW"/>
<pinref part="U$1" gate="G$1" pin="YLW"/>
<wire x1="58.42" y1="86.36" x2="60.96" y2="86.36" width="0.1524" layer="91"/>
</segment>
</net>
<net name="N$15" class="0">
<segment>
<pinref part="U$6" gate="G$1" pin="GRN"/>
<pinref part="U$1" gate="G$1" pin="GRN"/>
<wire x1="58.42" y1="83.82" x2="60.96" y2="83.82" width="0.1524" layer="91"/>
</segment>
</net>
<net name="N$16" class="0">
<segment>
<pinref part="U$6" gate="G$1" pin="WHT"/>
<pinref part="U$1" gate="G$1" pin="WHT"/>
<wire x1="58.42" y1="81.28" x2="60.96" y2="81.28" width="0.1524" layer="91"/>
</segment>
</net>
<net name="N$17" class="0">
<segment>
<pinref part="U$6" gate="G$1" pin="BLK"/>
<pinref part="U$1" gate="G$1" pin="BLK"/>
<wire x1="58.42" y1="78.74" x2="60.96" y2="78.74" width="0.1524" layer="91"/>
</segment>
</net>
<net name="N$18" class="0">
<segment>
<pinref part="U$6" gate="G$1" pin="RED"/>
<pinref part="U$1" gate="G$1" pin="RED"/>
<wire x1="58.42" y1="76.2" x2="60.96" y2="76.2" width="0.1524" layer="91"/>
</segment>
</net>
<net name="3.3V" class="0">
<segment>
<pinref part="U$7" gate="G$1" pin="-"/>
<pinref part="GND5" gate="G$1" pin="3.3V"/>
</segment>
</net>
<net name="N$22" class="0">
<segment>
<pinref part="K1" gate="G$1" pin="COM"/>
<wire x1="146.05" y1="210.82" x2="154.94" y2="210.82" width="0.1524" layer="91"/>
<pinref part="U$7" gate="G$1" pin="+"/>
<wire x1="154.94" y1="210.82" x2="154.94" y2="218.44" width="0.1524" layer="91"/>
</segment>
</net>
<net name="MAGNET" class="0">
<segment>
<pinref part="K1" gate="G$1" pin="V+"/>
<wire x1="114.3" y1="217.17" x2="119.38" y2="217.17" width="0.1524" layer="91"/>
<label x="114.3" y="215.9" size="1.778" layer="95" rot="R180" xref="yes"/>
</segment>
<segment>
<wire x1="50.8" y1="215.9" x2="53.34" y2="215.9" width="0.1524" layer="91"/>
<pinref part="B2" gate="G$1" pin="D12"/>
<label x="53.34" y="215.9" size="1.778" layer="95" xref="yes"/>
</segment>
</net>
<net name="N$23" class="0">
<segment>
<pinref part="U$8" gate="G$1" pin="USB"/>
<wire x1="76.2" y1="154.94" x2="76.2" y2="139.7" width="0.1524" layer="91"/>
<wire x1="76.2" y1="139.7" x2="101.6" y2="139.7" width="0.1524" layer="91"/>
<pinref part="U$9" gate="G$1" pin="USB1"/>
<wire x1="101.6" y1="139.7" x2="101.6" y2="154.94" width="0.1524" layer="91"/>
</segment>
</net>
<net name="USB2" class="0">
<segment>
<pinref part="B2" gate="G$1" pin="USB"/>
<wire x1="50.8" y1="193.04" x2="53.34" y2="193.04" width="0.1524" layer="91"/>
<label x="53.34" y="193.04" size="1.778" layer="95" xref="yes"/>
</segment>
<segment>
<pinref part="U$9" gate="G$1" pin="USB2"/>
<wire x1="106.68" y1="154.94" x2="106.68" y2="152.4" width="0.1524" layer="91"/>
<label x="106.68" y="152.4" size="1.778" layer="95" rot="R270" xref="yes"/>
</segment>
</net>
<net name="19.5V" class="0">
<segment>
<pinref part="SUPPLY3" gate="G$1" pin="V_BATT"/>
<wire x1="20.32" y1="162.56" x2="20.32" y2="160.02" width="0.1524" layer="91"/>
<label x="20.32" y="160.02" size="1.778" layer="95" xref="yes"/>
</segment>
<segment>
<pinref part="U$9" gate="G$1" pin="PWR"/>
<wire x1="96.52" y1="154.94" x2="96.52" y2="152.4" width="0.1524" layer="91"/>
<label x="96.52" y="152.4" size="1.778" layer="95" rot="R270" xref="yes"/>
</segment>
</net>
<net name="N$1" class="0">
<segment>
<pinref part="U$9" gate="G$1" pin="USB4"/>
<wire x1="116.84" y1="154.94" x2="116.84" y2="152.4" width="0.1524" layer="91"/>
<pinref part="U$11" gate="G$1" pin="USB"/>
<wire x1="116.84" y1="152.4" x2="132.08" y2="152.4" width="0.1524" layer="91"/>
<wire x1="132.08" y1="152.4" x2="132.08" y2="157.48" width="0.1524" layer="91"/>
</segment>
</net>
<net name="N$24" class="0">
<segment>
<pinref part="U$9" gate="G$1" pin="USB3"/>
<wire x1="111.76" y1="154.94" x2="111.76" y2="147.32" width="0.1524" layer="91"/>
<wire x1="111.76" y1="147.32" x2="154.94" y2="147.32" width="0.1524" layer="91"/>
<pinref part="U$10" gate="G$1" pin="USB"/>
<wire x1="154.94" y1="147.32" x2="154.94" y2="157.48" width="0.1524" layer="91"/>
</segment>
</net>
<net name="CLK" class="0">
<segment>
<pinref part="U$6" gate="G$1" pin="CLK"/>
<wire x1="22.86" y1="83.82" x2="20.32" y2="83.82" width="0.1524" layer="91"/>
<label x="20.32" y="83.82" size="1.778" layer="95" rot="R180" xref="yes"/>
</segment>
<segment>
<pinref part="B2" gate="G$1" pin="D8"/>
<wire x1="50.8" y1="226.06" x2="53.34" y2="226.06" width="0.1524" layer="91"/>
<label x="53.34" y="226.06" size="1.778" layer="95" xref="yes"/>
</segment>
</net>
<net name="DATA" class="0">
<segment>
<pinref part="U$6" gate="G$1" pin="DAT"/>
<wire x1="22.86" y1="81.28" x2="20.32" y2="81.28" width="0.1524" layer="91"/>
<label x="20.32" y="81.28" size="1.778" layer="95" rot="R180" xref="yes"/>
</segment>
<segment>
<pinref part="B2" gate="G$1" pin="*D9"/>
<wire x1="50.8" y1="223.52" x2="53.34" y2="223.52" width="0.1524" layer="91"/>
<label x="53.34" y="223.52" size="1.778" layer="95" xref="yes"/>
</segment>
</net>
</nets>
</sheet>
</sheets>
</schematic>
</drawing>
<compatibility>
<note version="6.3" minversion="6.2.2" severity="warning">
Since Version 6.2.2 text objects can contain more than one line,
which will not be processed correctly with this version.
</note>
<note version="8.2" severity="warning">
Since Version 8.2, EAGLE supports online libraries. The ids
of those online libraries will not be understood (or retained)
with this version.
</note>
<note version="8.3" severity="warning">
Since Version 8.3, EAGLE supports URNs for individual library
assets (packages, symbols, and devices). The URNs of those assets
will not be understood (or retained) with this version.
</note>
<note version="8.3" severity="warning">
Since Version 8.3, EAGLE supports the association of 3D packages
with devices in libraries, schematics, and board files. Those 3D
packages will not be understood (or retained) with this version.
</note>
</compatibility>
</eagle>
